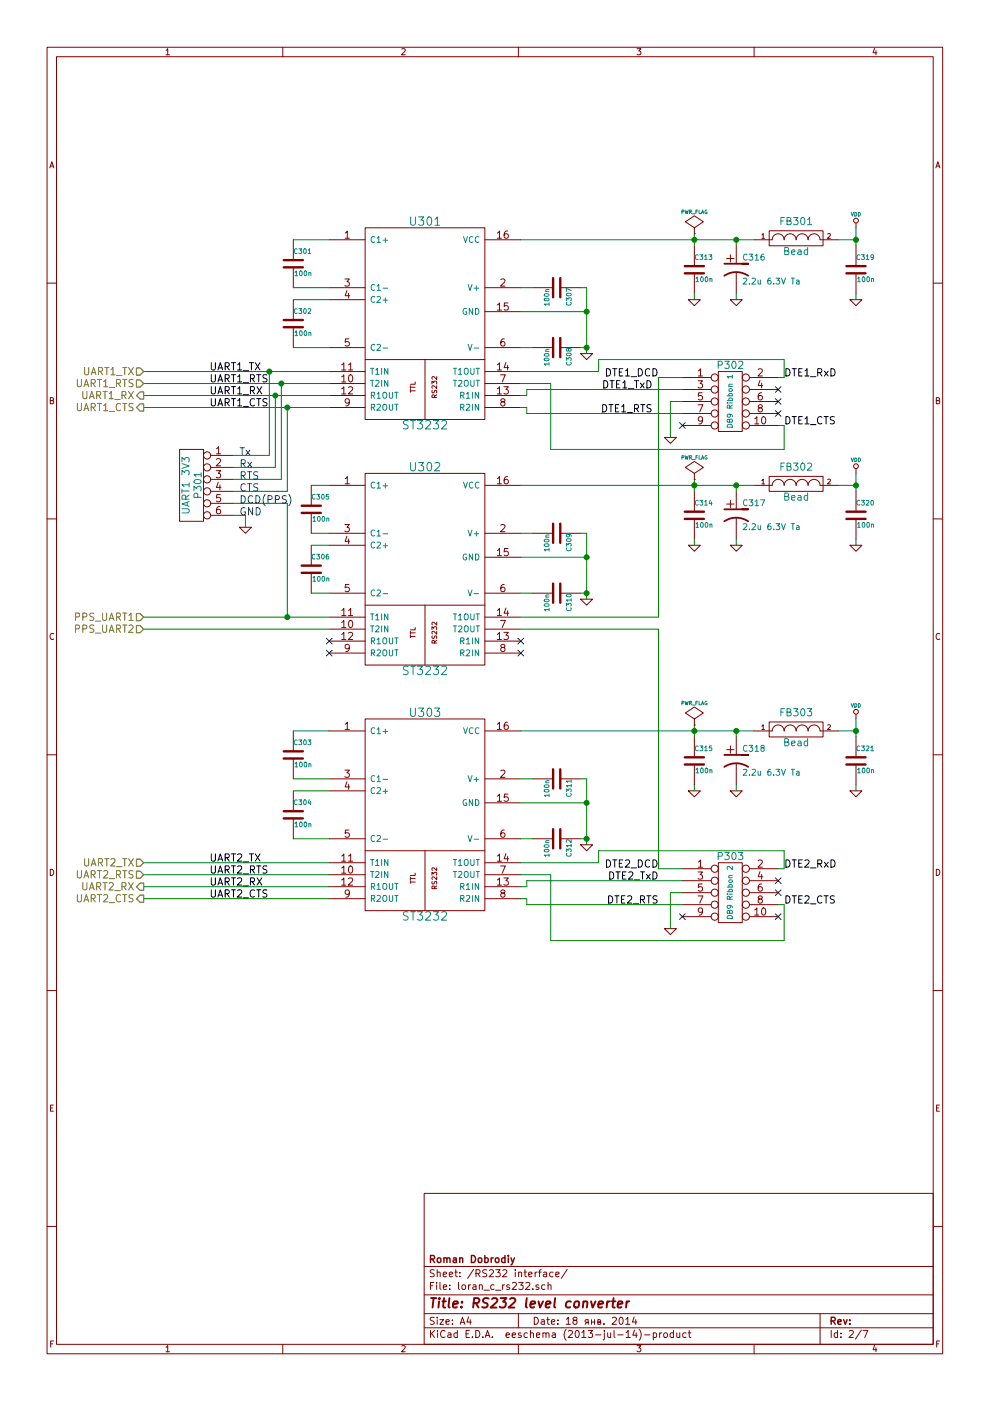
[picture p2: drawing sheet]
EESchema Schematic File Version 2
LIBS:74xx_seppower
LIBS:power
LIBS:device
LIBS:transistors
LIBS:conn
LIBS:linear
LIBS:regul
LIBS:cmos4000
LIBS:adc-dac
LIBS:memory
LIBS:xilinx
LIBS:special
LIBS:microcontrollers
LIBS:dsp
LIBS:microchip
LIBS:analog_switches
LIBS:motorola
LIBS:texas
LIBS:intel
LIBS:audio
LIBS:interface
LIBS:digital-audio
LIBS:philips
LIBS:display
LIBS:cypress
LIBS:siliconi
LIBS:opto
LIBS:atmel
LIBS:contrib
LIBS:valves
LIBS:stm32
LIBS:lan8720
LIBS:hole
LIBS:ts8121
LIBS:74xgxx
LIBS:ac-dc
LIBS:brooktre
LIBS:cmos_ieee
LIBS:dc-dc
LIBS:elec-unifil
LIBS:ftdi
LIBS:gennum
LIBS:graphic
LIBS:hc11
LIBS:logo
LIBS:microchip1
LIBS:microchip_pic10mcu
LIBS:microchip_pic12mcu
LIBS:microchip_pic16mcu
LIBS:msp430
LIBS:nxp_armmcu
LIBS:powerint
LIBS:pspice
LIBS:references
LIBS:relays
LIBS:rfcom
LIBS:sensors
LIBS:stm8
LIBS:supertex
LIBS:transf
LIBS:video
LIBS:loran_c_proc_board-cache
EELAYER 24 0
EELAYER END
$Descr A4 8268 11693 portrait
encoding utf-8
Sheet 2 7
Title "RS232 level converter"
Date "18 янв. 2014"
Rev ""
Comp "Roman Dobrodiy"
Comment1 ""
Comment2 ""
Comment3 ""
Comment4 ""
$EndDescr
$Comp
L MAX232 U301
U 1 1
P 3550 2700
F 0 "U301" H 3550 3550 70  0000 C CNN
F 1 "ST3232" H 3550 1850 70  0000 C CNN
F 2 "" H 3550 2700 60  0000 C CNN
F 3 "" H 3550 2700 60  0000 C CNN
	1    3550 2700
	1    0    0    -1  
$EndComp
$Comp
L CONN_5X2 P303
U 1 1
P 6100 7450
F 0 "P303" H 6100 7750 60  0000 C CNN
F 1 "DB9 Ribbon 2" V 6100 7450 43  0000 C CNN
F 2 "" H 6100 7450 60  0000 C CNN
F 3 "" H 6100 7450 60  0000 C CNN
	1    6100 7450
	1    0    0    -1  
$EndComp
Text Label 5500 7250 2    61   ~ 0
DTE2_DCD
Text Label 5500 7350 2    61   ~ 0
DTE2_TxD
Text Label 5500 7550 2    61   ~ 0
DTE2_RTS
Text Label 6550 7250 0    61   ~ 0
DTE2_RxD
Text Label 6550 7550 0    61   ~ 0
DTE2_CTS
$Comp
L GND #PWR037
U 1 1
P 5600 7750
F 0 "#PWR037" H 5600 7750 30  0001 C CNN
F 1 "GND" H 5600 7680 30  0001 C CNN
F 2 "" H 5600 7750 60  0000 C CNN
F 3 "" H 5600 7750 60  0000 C CNN
	1    5600 7750
	1    0    0    -1  
$EndComp
$Comp
L CONN_5X2 P302
U 1 1
P 6100 3350
F 0 "P302" H 6100 3650 60  0000 C CNN
F 1 "DB9 Ribbon 1" V 6100 3350 43  0000 C CNN
F 2 "" H 6100 3350 60  0000 C CNN
F 3 "" H 6100 3350 60  0000 C CNN
	1    6100 3350
	1    0    0    -1  
$EndComp
Text Label 5500 3150 2    61   ~ 0
DTE1_DCD
Text Label 5450 3250 2    61   ~ 0
DTE1_TxD
Text Label 5450 3450 2    61   ~ 0
DTE1_RTS
Text Label 6550 3150 0    61   ~ 0
DTE1_RxD
Text Label 6550 3550 0    61   ~ 0
DTE1_CTS
$Comp
L GND #PWR038
U 1 1
P 5600 3650
F 0 "#PWR038" H 5600 3650 30  0001 C CNN
F 1 "GND" H 5600 3580 30  0001 C CNN
F 2 "" H 5600 3650 60  0000 C CNN
F 3 "" H 5600 3650 60  0000 C CNN
	1    5600 3650
	1    0    0    -1  
$EndComp
$Comp
L C C308
U 1 1
P 4650 2900
F 0 "C308" H 4650 3000 40  0000 L CNN
F 1 "100n" H 4656 2815 40  0000 L CNN
F 2 "" H 4688 2750 30  0000 C CNN
F 3 "" H 4650 2900 60  0000 C CNN
	1    4650 2900
	0    1    1    0   
$EndComp
$Comp
L C C307
U 1 1
P 4650 2400
F 0 "C307" H 4650 2500 40  0000 L CNN
F 1 "100n" H 4656 2315 40  0000 L CNN
F 2 "" H 4688 2250 30  0000 C CNN
F 3 "" H 4650 2400 60  0000 C CNN
	1    4650 2400
	0    1    1    0   
$EndComp
$Comp
L C C301
U 1 1
P 2450 2200
F 0 "C301" H 2450 2300 40  0000 L CNN
F 1 "100n" H 2456 2115 40  0000 L CNN
F 2 "" H 2488 2050 30  0000 C CNN
F 3 "" H 2450 2200 60  0000 C CNN
	1    2450 2200
	1    0    0    -1  
$EndComp
$Comp
L C C302
U 1 1
P 2450 2700
F 0 "C302" H 2450 2800 40  0000 L CNN
F 1 "100n" H 2456 2615 40  0000 L CNN
F 2 "" H 2488 2550 30  0000 C CNN
F 3 "" H 2450 2700 60  0000 C CNN
	1    2450 2700
	1    0    0    -1  
$EndComp
$Comp
L GND #PWR039
U 1 1
P 4900 2950
F 0 "#PWR039" H 4900 2950 30  0001 C CNN
F 1 "GND" H 4900 2880 30  0001 C CNN
F 2 "" H 4900 2950 60  0000 C CNN
F 3 "" H 4900 2950 60  0000 C CNN
	1    4900 2950
	1    0    0    -1  
$EndComp
Wire Wire Line
	4400 7350 5700 7350
Wire Wire Line
	4400 7550 5700 7550
Wire Wire Line
	5700 7450 5600 7450
Wire Wire Line
	5600 7450 5600 7750
Wire Wire Line
	6500 3150 6550 3150
Wire Wire Line
	4400 3250 5700 3250
Wire Wire Line
	4400 3450 5700 3450
Wire Wire Line
	5700 3350 5600 3350
Wire Wire Line
	5600 3350 5600 3650
Wire Wire Line
	4350 2400 4450 2400
Wire Wire Line
	4350 2900 4450 2900
Wire Wire Line
	4850 2400 4900 2400
Wire Wire Line
	4900 2400 4900 2950
Wire Wire Line
	4900 2900 4850 2900
Wire Wire Line
	4350 2600 4900 2600
Connection ~ 4900 2600
Connection ~ 4900 2900
Wire Wire Line
	2450 2000 2750 2000
Wire Wire Line
	2450 2400 2750 2400
Wire Wire Line
	2450 2500 2750 2500
Wire Wire Line
	2450 2900 2750 2900
Wire Wire Line
	4350 2000 6300 2000
Wire Wire Line
	4400 3250 4400 3300
Wire Wire Line
	4400 3300 4350 3300
Wire Wire Line
	4400 3450 4400 3400
Wire Wire Line
	4400 3400 4350 3400
Wire Wire Line
	4350 3100 5000 3100
Wire Wire Line
	5000 3100 5000 3000
Wire Wire Line
	5000 3000 6550 3000
Wire Wire Line
	6550 3000 6550 3150
Wire Wire Line
	4350 3200 4600 3200
Wire Wire Line
	4600 3200 4600 3750
Wire Wire Line
	4600 3750 6550 3750
Wire Wire Line
	6550 3750 6550 3550
Wire Wire Line
	6550 3550 6500 3550
$Comp
L MAX232 U303
U 1 1
P 3550 6800
F 0 "U303" H 3550 7650 70  0000 C CNN
F 1 "ST3232" H 3550 5950 70  0000 C CNN
F 2 "" H 3550 6800 60  0000 C CNN
F 3 "" H 3550 6800 60  0000 C CNN
	1    3550 6800
	1    0    0    -1  
$EndComp
$Comp
L C C312
U 1 1
P 4650 7000
F 0 "C312" H 4650 7100 40  0000 L CNN
F 1 "100n" H 4656 6915 40  0000 L CNN
F 2 "" H 4688 6850 30  0000 C CNN
F 3 "" H 4650 7000 60  0000 C CNN
	1    4650 7000
	0    1    1    0   
$EndComp
$Comp
L C C311
U 1 1
P 4650 6500
F 0 "C311" H 4650 6600 40  0000 L CNN
F 1 "100n" H 4656 6415 40  0000 L CNN
F 2 "" H 4688 6350 30  0000 C CNN
F 3 "" H 4650 6500 60  0000 C CNN
	1    4650 6500
	0    1    1    0   
$EndComp
$Comp
L C C303
U 1 1
P 2450 6300
F 0 "C303" H 2450 6400 40  0000 L CNN
F 1 "100n" H 2456 6215 40  0000 L CNN
F 2 "" H 2488 6150 30  0000 C CNN
F 3 "" H 2450 6300 60  0000 C CNN
	1    2450 6300
	1    0    0    -1  
$EndComp
$Comp
L C C304
U 1 1
P 2450 6800
F 0 "C304" H 2450 6900 40  0000 L CNN
F 1 "100n" H 2456 6715 40  0000 L CNN
F 2 "" H 2488 6650 30  0000 C CNN
F 3 "" H 2450 6800 60  0000 C CNN
	1    2450 6800
	1    0    0    -1  
$EndComp
$Comp
L GND #PWR040
U 1 1
P 4900 7050
F 0 "#PWR040" H 4900 7050 30  0001 C CNN
F 1 "GND" H 4900 6980 30  0001 C CNN
F 2 "" H 4900 7050 60  0000 C CNN
F 3 "" H 4900 7050 60  0000 C CNN
	1    4900 7050
	1    0    0    -1  
$EndComp
Wire Wire Line
	4350 6500 4450 6500
Wire Wire Line
	4350 7000 4450 7000
Wire Wire Line
	4850 6500 4900 6500
Wire Wire Line
	4900 6500 4900 7050
Wire Wire Line
	4900 7000 4850 7000
Wire Wire Line
	4350 6700 4900 6700
Connection ~ 4900 6700
Connection ~ 4900 7000
Wire Wire Line
	2450 6100 2750 6100
Wire Wire Line
	2450 6500 2750 6500
Wire Wire Line
	2450 6600 2750 6600
Wire Wire Line
	2450 7000 2750 7000
Wire Wire Line
	4400 7350 4400 7400
Wire Wire Line
	4400 7400 4350 7400
Wire Wire Line
	4400 7550 4400 7500
Wire Wire Line
	4400 7500 4350 7500
Wire Wire Line
	4350 7200 5000 7200
Wire Wire Line
	5000 7200 5000 7100
Wire Wire Line
	5000 7100 6550 7100
Wire Wire Line
	4350 7300 4600 7300
Wire Wire Line
	4600 7300 4600 7850
Wire Wire Line
	4600 7850 6550 7850
Wire Wire Line
	6550 7100 6550 7250
Wire Wire Line
	6550 7250 6500 7250
Wire Wire Line
	6550 7850 6550 7550
Wire Wire Line
	6550 7550 6500 7550
$Comp
L MAX232 U302
U 1 1
P 3550 4750
F 0 "U302" H 3550 5600 70  0000 C CNN
F 1 "ST3232" H 3550 3900 70  0000 C CNN
F 2 "" H 3550 4750 60  0000 C CNN
F 3 "" H 3550 4750 60  0000 C CNN
	1    3550 4750
	1    0    0    -1  
$EndComp
$Comp
L C C310
U 1 1
P 4650 4950
F 0 "C310" H 4650 5050 40  0000 L CNN
F 1 "100n" H 4656 4865 40  0000 L CNN
F 2 "" H 4688 4800 30  0000 C CNN
F 3 "" H 4650 4950 60  0000 C CNN
	1    4650 4950
	0    1    1    0   
$EndComp
$Comp
L C C309
U 1 1
P 4650 4450
F 0 "C309" H 4650 4550 40  0000 L CNN
F 1 "100n" H 4656 4365 40  0000 L CNN
F 2 "" H 4688 4300 30  0000 C CNN
F 3 "" H 4650 4450 60  0000 C CNN
	1    4650 4450
	0    1    1    0   
$EndComp
$Comp
L C C305
U 1 1
P 2600 4250
F 0 "C305" H 2600 4350 40  0000 L CNN
F 1 "100n" H 2606 4165 40  0000 L CNN
F 2 "" H 2638 4100 30  0000 C CNN
F 3 "" H 2600 4250 60  0000 C CNN
	1    2600 4250
	1    0    0    -1  
$EndComp
$Comp
L C C306
U 1 1
P 2600 4750
F 0 "C306" H 2600 4850 40  0000 L CNN
F 1 "100n" H 2606 4665 40  0000 L CNN
F 2 "" H 2638 4600 30  0000 C CNN
F 3 "" H 2600 4750 60  0000 C CNN
	1    2600 4750
	1    0    0    -1  
$EndComp
$Comp
L GND #PWR041
U 1 1
P 4900 5000
F 0 "#PWR041" H 4900 5000 30  0001 C CNN
F 1 "GND" H 4900 4930 30  0001 C CNN
F 2 "" H 4900 5000 60  0000 C CNN
F 3 "" H 4900 5000 60  0000 C CNN
	1    4900 5000
	1    0    0    -1  
$EndComp
Wire Wire Line
	4350 4450 4450 4450
Wire Wire Line
	4350 4950 4450 4950
Wire Wire Line
	4850 4450 4900 4450
Wire Wire Line
	4900 4450 4900 5000
Wire Wire Line
	4900 4950 4850 4950
Wire Wire Line
	4350 4650 4900 4650
Connection ~ 4900 4650
Connection ~ 4900 4950
Wire Wire Line
	2600 4050 2750 4050
Wire Wire Line
	2600 4450 2750 4450
Wire Wire Line
	2600 4550 2750 4550
Wire Wire Line
	2600 4950 2750 4950
Wire Wire Line
	4350 5150 5500 5150
Wire Wire Line
	4350 5250 5500 5250
Wire Wire Line
	5500 5150 5500 3150
Wire Wire Line
	5500 3150 5700 3150
Wire Wire Line
	5500 5250 5500 7250
Wire Wire Line
	5500 7250 5700 7250
Wire Wire Line
	1200 3100 2750 3100
Wire Wire Line
	1200 3200 2750 3200
Wire Wire Line
	1200 3300 2750 3300
Wire Wire Line
	1200 3400 2750 3400
Text Label 1750 3100 0    61   ~ 0
UART1_TX
Text Label 1750 3200 0    61   ~ 0
UART1_RTS
Text Label 1750 3300 0    61   ~ 0
UART1_RX
Text Label 1750 3400 0    61   ~ 0
UART1_CTS
Wire Wire Line
	1200 7200 2750 7200
Wire Wire Line
	1200 7300 2750 7300
Wire Wire Line
	1200 7400 2750 7400
Wire Wire Line
	1200 7500 2750 7500
Text Label 1750 7200 0    61   ~ 0
UART2_TX
Text Label 1750 7300 0    61   ~ 0
UART2_RTS
Text Label 1750 7400 0    61   ~ 0
UART2_RX
Text Label 1750 7500 0    61   ~ 0
UART2_CTS
Wire Wire Line
	1200 5150 2750 5150
Wire Wire Line
	1200 5250 2750 5250
$Comp
L C C313
U 1 1
P 5800 2250
F 0 "C313" H 5800 2350 40  0000 L CNN
F 1 "100n" H 5806 2165 40  0000 L CNN
F 2 "" H 5838 2100 30  0000 C CNN
F 3 "" H 5800 2250 60  0000 C CNN
	1    5800 2250
	1    0    0    -1  
$EndComp
$Comp
L CP1 C316
U 1 1
P 6150 2250
F 0 "C316" H 6200 2350 50  0000 L CNN
F 1 "2.2u 6.3V Ta" H 6200 2150 50  0000 L CNN
F 2 "" H 6150 2250 60  0000 C CNN
F 3 "" H 6150 2250 60  0000 C CNN
	1    6150 2250
	1    0    0    -1  
$EndComp
$Comp
L GND #PWR042
U 1 1
P 5800 2500
F 0 "#PWR042" H 5800 2500 30  0001 C CNN
F 1 "GND" H 5800 2430 30  0001 C CNN
F 2 "" H 5800 2500 60  0000 C CNN
F 3 "" H 5800 2500 60  0000 C CNN
	1    5800 2500
	1    0    0    -1  
$EndComp
$Comp
L GND #PWR043
U 1 1
P 6150 2500
F 0 "#PWR043" H 6150 2500 30  0001 C CNN
F 1 "GND" H 6150 2430 30  0001 C CNN
F 2 "" H 6150 2500 60  0000 C CNN
F 3 "" H 6150 2500 60  0000 C CNN
	1    6150 2500
	1    0    0    -1  
$EndComp
Wire Wire Line
	6150 2000 6150 2050
Wire Wire Line
	5800 1950 5800 2050
Connection ~ 5800 2000
Wire Wire Line
	5800 2450 5800 2500
Wire Wire Line
	6150 2450 6150 2500
$Comp
L FILTER FB301
U 1 1
P 6650 2000
F 0 "FB301" H 6650 2150 60  0000 C CNN
F 1 "Bead" H 6650 1900 60  0000 C CNN
F 2 "" H 6650 2000 60  0000 C CNN
F 3 "" H 6650 2000 60  0000 C CNN
	1    6650 2000
	1    0    0    -1  
$EndComp
Connection ~ 6150 2000
$Comp
L C C319
U 1 1
P 7150 2250
F 0 "C319" H 7150 2350 40  0000 L CNN
F 1 "100n" H 7156 2165 40  0000 L CNN
F 2 "" H 7188 2100 30  0000 C CNN
F 3 "" H 7150 2250 60  0000 C CNN
	1    7150 2250
	1    0    0    -1  
$EndComp
$Comp
L GND #PWR044
U 1 1
P 7150 2500
F 0 "#PWR044" H 7150 2500 30  0001 C CNN
F 1 "GND" H 7150 2430 30  0001 C CNN
F 2 "" H 7150 2500 60  0000 C CNN
F 3 "" H 7150 2500 60  0000 C CNN
	1    7150 2500
	1    0    0    -1  
$EndComp
Wire Wire Line
	7150 2450 7150 2500
Wire Wire Line
	7000 2000 7150 2000
Wire Wire Line
	7150 1900 7150 2050
Connection ~ 7150 2000
$Comp
L VDD #PWR045
U 1 1
P 7150 1900
F 0 "#PWR045" H 7150 2000 30  0001 C CNN
F 1 "VDD" H 7150 2010 30  0000 C CNN
F 2 "" H 7150 1900 60  0000 C CNN
F 3 "" H 7150 1900 60  0000 C CNN
	1    7150 1900
	1    0    0    -1  
$EndComp
$Comp
L C C314
U 1 1
P 5800 4300
F 0 "C314" H 5800 4400 40  0000 L CNN
F 1 "100n" H 5806 4215 40  0000 L CNN
F 2 "" H 5838 4150 30  0000 C CNN
F 3 "" H 5800 4300 60  0000 C CNN
	1    5800 4300
	1    0    0    -1  
$EndComp
$Comp
L CP1 C317
U 1 1
P 6150 4300
F 0 "C317" H 6200 4400 50  0000 L CNN
F 1 "2.2u 6.3V Ta" H 6200 4200 50  0000 L CNN
F 2 "" H 6150 4300 60  0000 C CNN
F 3 "" H 6150 4300 60  0000 C CNN
	1    6150 4300
	1    0    0    -1  
$EndComp
$Comp
L GND #PWR046
U 1 1
P 5800 4550
F 0 "#PWR046" H 5800 4550 30  0001 C CNN
F 1 "GND" H 5800 4480 30  0001 C CNN
F 2 "" H 5800 4550 60  0000 C CNN
F 3 "" H 5800 4550 60  0000 C CNN
	1    5800 4550
	1    0    0    -1  
$EndComp
$Comp
L GND #PWR047
U 1 1
P 6150 4550
F 0 "#PWR047" H 6150 4550 30  0001 C CNN
F 1 "GND" H 6150 4480 30  0001 C CNN
F 2 "" H 6150 4550 60  0000 C CNN
F 3 "" H 6150 4550 60  0000 C CNN
	1    6150 4550
	1    0    0    -1  
$EndComp
Wire Wire Line
	6150 4050 6150 4100
Wire Wire Line
	5800 4000 5800 4100
Connection ~ 5800 4050
Wire Wire Line
	5800 4500 5800 4550
Wire Wire Line
	6150 4500 6150 4550
$Comp
L FILTER FB302
U 1 1
P 6650 4050
F 0 "FB302" H 6650 4200 60  0000 C CNN
F 1 "Bead" H 6650 3950 60  0000 C CNN
F 2 "" H 6650 4050 60  0000 C CNN
F 3 "" H 6650 4050 60  0000 C CNN
	1    6650 4050
	1    0    0    -1  
$EndComp
Connection ~ 6150 4050
$Comp
L C C320
U 1 1
P 7150 4300
F 0 "C320" H 7150 4400 40  0000 L CNN
F 1 "100n" H 7156 4215 40  0000 L CNN
F 2 "" H 7188 4150 30  0000 C CNN
F 3 "" H 7150 4300 60  0000 C CNN
	1    7150 4300
	1    0    0    -1  
$EndComp
$Comp
L GND #PWR048
U 1 1
P 7150 4550
F 0 "#PWR048" H 7150 4550 30  0001 C CNN
F 1 "GND" H 7150 4480 30  0001 C CNN
F 2 "" H 7150 4550 60  0000 C CNN
F 3 "" H 7150 4550 60  0000 C CNN
	1    7150 4550
	1    0    0    -1  
$EndComp
Wire Wire Line
	7150 4500 7150 4550
Wire Wire Line
	7000 4050 7150 4050
Wire Wire Line
	7150 3950 7150 4100
Connection ~ 7150 4050
$Comp
L VDD #PWR049
U 1 1
P 7150 3950
F 0 "#PWR049" H 7150 4050 30  0001 C CNN
F 1 "VDD" H 7150 4060 30  0000 C CNN
F 2 "" H 7150 3950 60  0000 C CNN
F 3 "" H 7150 3950 60  0000 C CNN
	1    7150 3950
	1    0    0    -1  
$EndComp
Wire Wire Line
	4350 6100 6300 6100
$Comp
L C C315
U 1 1
P 5800 6350
F 0 "C315" H 5800 6450 40  0000 L CNN
F 1 "100n" H 5806 6265 40  0000 L CNN
F 2 "" H 5838 6200 30  0000 C CNN
F 3 "" H 5800 6350 60  0000 C CNN
	1    5800 6350
	1    0    0    -1  
$EndComp
$Comp
L CP1 C318
U 1 1
P 6150 6350
F 0 "C318" H 6200 6450 50  0000 L CNN
F 1 "2.2u 6.3V Ta" H 6200 6250 50  0000 L CNN
F 2 "" H 6150 6350 60  0000 C CNN
F 3 "" H 6150 6350 60  0000 C CNN
	1    6150 6350
	1    0    0    -1  
$EndComp
$Comp
L GND #PWR050
U 1 1
P 5800 6600
F 0 "#PWR050" H 5800 6600 30  0001 C CNN
F 1 "GND" H 5800 6530 30  0001 C CNN
F 2 "" H 5800 6600 60  0000 C CNN
F 3 "" H 5800 6600 60  0000 C CNN
	1    5800 6600
	1    0    0    -1  
$EndComp
$Comp
L GND #PWR051
U 1 1
P 6150 6600
F 0 "#PWR051" H 6150 6600 30  0001 C CNN
F 1 "GND" H 6150 6530 30  0001 C CNN
F 2 "" H 6150 6600 60  0000 C CNN
F 3 "" H 6150 6600 60  0000 C CNN
	1    6150 6600
	1    0    0    -1  
$EndComp
Wire Wire Line
	6150 6100 6150 6150
Wire Wire Line
	5800 6050 5800 6150
Connection ~ 5800 6100
Wire Wire Line
	5800 6550 5800 6600
Wire Wire Line
	6150 6550 6150 6600
$Comp
L FILTER FB303
U 1 1
P 6650 6100
F 0 "FB303" H 6650 6250 60  0000 C CNN
F 1 "Bead" H 6650 6000 60  0000 C CNN
F 2 "" H 6650 6100 60  0000 C CNN
F 3 "" H 6650 6100 60  0000 C CNN
	1    6650 6100
	1    0    0    -1  
$EndComp
Connection ~ 6150 6100
$Comp
L C C321
U 1 1
P 7150 6350
F 0 "C321" H 7150 6450 40  0000 L CNN
F 1 "100n" H 7156 6265 40  0000 L CNN
F 2 "" H 7188 6200 30  0000 C CNN
F 3 "" H 7150 6350 60  0000 C CNN
	1    7150 6350
	1    0    0    -1  
$EndComp
$Comp
L GND #PWR052
U 1 1
P 7150 6600
F 0 "#PWR052" H 7150 6600 30  0001 C CNN
F 1 "GND" H 7150 6530 30  0001 C CNN
F 2 "" H 7150 6600 60  0000 C CNN
F 3 "" H 7150 6600 60  0000 C CNN
	1    7150 6600
	1    0    0    -1  
$EndComp
Wire Wire Line
	7150 6550 7150 6600
Wire Wire Line
	7000 6100 7150 6100
Wire Wire Line
	7150 6000 7150 6150
Connection ~ 7150 6100
$Comp
L VDD #PWR053
U 1 1
P 7150 6000
F 0 "#PWR053" H 7150 6100 30  0001 C CNN
F 1 "VDD" H 7150 6110 30  0000 C CNN
F 2 "" H 7150 6000 60  0000 C CNN
F 3 "" H 7150 6000 60  0000 C CNN
	1    7150 6000
	1    0    0    -1  
$EndComp
Wire Wire Line
	4350 4050 6300 4050
$Comp
L CONN_6 P301
U 1 1
P 1600 4050
F 0 "P301" V 1550 4050 60  0000 C CNN
F 1 "UART1 3V3" V 1650 4050 60  0000 C CNN
F 2 "" H 1600 4050 60  0000 C CNN
F 3 "" H 1600 4050 60  0000 C CNN
	1    1600 4050
	-1   0    0    -1  
$EndComp
Wire Wire Line
	2250 3100 2250 3800
Wire Wire Line
	2250 3800 1950 3800
Connection ~ 2250 3100
Wire Wire Line
	1950 3900 2300 3900
Wire Wire Line
	2300 3900 2300 3300
Connection ~ 2300 3300
Wire Wire Line
	1950 4000 2350 4000
Wire Wire Line
	2350 4000 2350 3200
Connection ~ 2350 3200
Wire Wire Line
	1950 4100 2400 4100
Wire Wire Line
	2400 4100 2400 3400
Connection ~ 2400 3400
Wire Wire Line
	1950 4200 2400 4200
Wire Wire Line
	2400 4200 2400 5150
Connection ~ 2400 5150
Wire Wire Line
	1950 4300 2050 4300
Wire Wire Line
	2050 4300 2050 4400
$Comp
L GND #PWR054
U 1 1
P 2050 4400
F 0 "#PWR054" H 2050 4400 30  0001 C CNN
F 1 "GND" H 2050 4330 30  0001 C CNN
F 2 "" H 2050 4400 60  0000 C CNN
F 3 "" H 2050 4400 60  0000 C CNN
	1    2050 4400
	1    0    0    -1  
$EndComp
Text Notes 2000 3800 0    61   ~ 0
Tx
Text Notes 2000 3900 0    61   ~ 0
Rx
Text Notes 2000 4000 0    61   ~ 0
RTS
Text Notes 2000 4100 0    61   ~ 0
CTS
Text Notes 2000 4200 0    61   ~ 0
DCD(PPS)
Text Notes 2000 4300 0    61   ~ 0
GND
NoConn ~ 6500 7350
NoConn ~ 6500 7450
NoConn ~ 6500 7650
NoConn ~ 5700 7650
NoConn ~ 4350 5350
NoConn ~ 4350 5450
NoConn ~ 2750 5350
NoConn ~ 2750 5450
NoConn ~ 6500 3250
NoConn ~ 6500 3350
NoConn ~ 6500 3450
NoConn ~ 5700 3550
Text HLabel 1200 3100 0    61   Input ~ 0
UART1_TX
Text HLabel 1200 3200 0    61   Input ~ 0
UART1_RTS
Text HLabel 1200 3300 0    61   Output ~ 0
UART1_RX
Text HLabel 1200 3400 0    61   Output ~ 0
UART1_CTS
Text HLabel 1200 5150 0    61   Input ~ 0
PPS_UART1
Text HLabel 1200 5250 0    61   Input ~ 0
PPS_UART2
Text HLabel 1200 7200 0    61   Input ~ 0
UART2_TX
Text HLabel 1200 7300 0    61   Input ~ 0
UART2_RTS
Text HLabel 1200 7400 0    61   Output ~ 0
UART2_RX
Text HLabel 1200 7500 0    61   Output ~ 0
UART2_CTS
$Comp
L PWR_FLAG #FLG055
U 1 1
P 5800 1950
F 0 "#FLG055" H 5800 2045 30  0001 C CNN
F 1 "PWR_FLAG" H 5800 2130 30  0000 C CNN
F 2 "" H 5800 1950 60  0000 C CNN
F 3 "" H 5800 1950 60  0000 C CNN
	1    5800 1950
	1    0    0    -1  
$EndComp
$Comp
L PWR_FLAG #FLG056
U 1 1
P 5800 4000
F 0 "#FLG056" H 5800 4095 30  0001 C CNN
F 1 "PWR_FLAG" H 5800 4180 30  0000 C CNN
F 2 "" H 5800 4000 60  0000 C CNN
F 3 "" H 5800 4000 60  0000 C CNN
	1    5800 4000
	1    0    0    -1  
$EndComp
$Comp
L PWR_FLAG #FLG057
U 1 1
P 5800 6050
F 0 "#FLG057" H 5800 6145 30  0001 C CNN
F 1 "PWR_FLAG" H 5800 6230 30  0000 C CNN
F 2 "" H 5800 6050 60  0000 C CNN
F 3 "" H 5800 6050 60  0000 C CNN
	1    5800 6050
	1    0    0    -1  
$EndComp
$EndSCHEMATC
